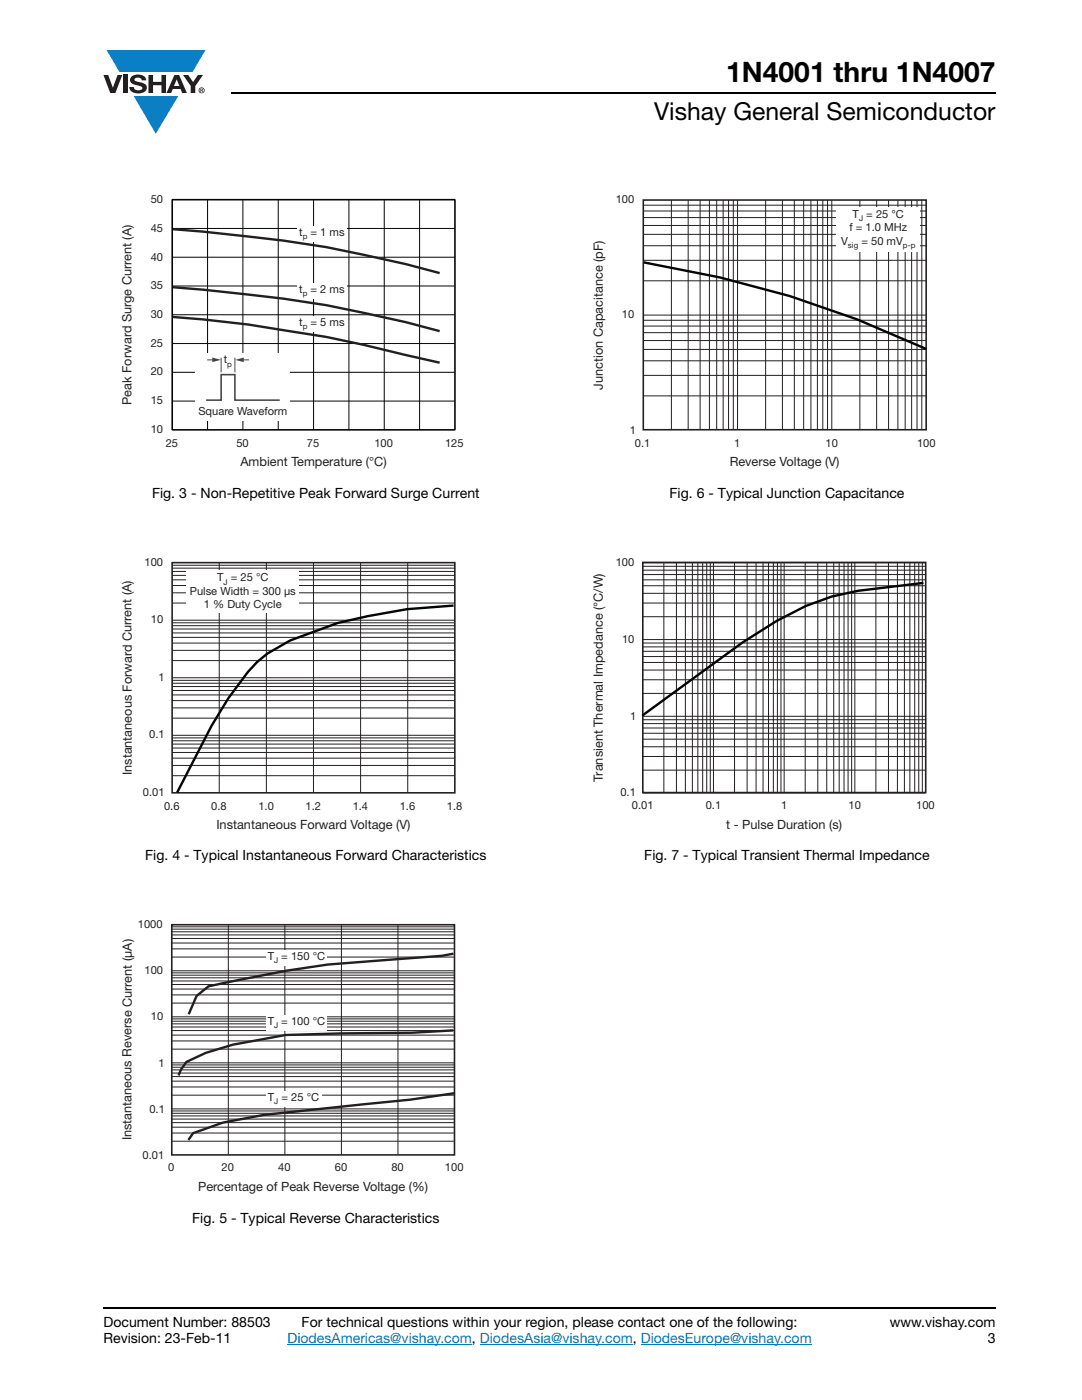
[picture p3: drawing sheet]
<svg xmlns="http://www.w3.org/2000/svg" width="216mm" height="279mm" viewBox="0 0 216 279" stroke-linecap="round" stroke-linejoin="round" font-family="sans-serif">
<g fill="#0a7fc3">
<path d="M21.3 10h19.7l-2.6 4.3h-1.1h-13.5z"/>
<path d="M26.7 19.2h8.9l-4.5 7.5z"/>
</g>
<g fill="#231f20">
<path d="M20.6 15h1l.9 2.5 1-2.5h.9l-1.4 3.6h-1z"/>
<path d="M24.6 15h.9v3.6h-.9z"/>
<path d="M26.3 15.3a2.1 2.1 0 0 1 2.8 .3l.1 .4h-.9a.79 .79 0 0 0-.7-.5 .79 .79 0 0 0-.8 .4l.3 .3 1 .2a1.08 1.08 0 0 1 1.2 1 1.08 1.08 0 0 1-1.1 1.2 1.73 1.73 0 0 1-2.4-1.2h.9a.96 .96 0 0 0 .8 .6 .96 .96 0 0 0 .9-.4 1.31 1.31 0 0 0-1.2-.6 1.03 1.03 0 0 1-1.1-.6 1.03 1.03 0 0 1 .2-1.1z"/>
<path d="M29.6 15h.9v1.3h1.7v-1.3h.9v3.6h-.9v-1.6h-1.7v1.6h-.9z"/>
<path d="M36.5 15h1.1l.9 1.4 1-1.4h1l-1.5 2.2v1.4h-.9v-1.4z"/>
<path d="M35.3 15.9l.5 1.3h-1.1zM34.8 15l-1.6 3.6h1l.3-.8h1.5l.3 .8h1l-1.6-3.6z"/>
<path d="M39.8 18a.46 .46 0 0 1 .9 0 .46 .46 0 0 1-.9 0zM39.6 18a.6 .6 0 0 0 1.2 0 .6 .6 0 0 0-1.2 0z"/>
<path d="M40.1 17.8h.2v.2h-.2zM40 17.7v.7h.1v-.3l.4 .3-.2-.3 .2-.2-.1-.2z"/>
</g>
<path d="M57.3 268.3h36.9M95.8 268.3h30.5M127.8 268.3h34.2" fill="none" stroke="#007ec4" stroke-width=".2"/>
<path d="M46.1 18.6h152.5M20.6 261h178" fill="none" stroke="#000" stroke-width=".36"/>
<path d="M24.2 38.7h68.3v54.9h-68.3z" fill="#fff"/>
<g fill="none" stroke="#020505" stroke-width=".2">
<path d="M41.4 39.9v45.9M48.5 39.9v45.9M55.5 39.9v45.9M62.6 39.9v45.9M69.6 39.9v45.9M76.7 39.9v45.9M83.7 39.9v45.9M34.4 57.1h56.4M34.4 51.3h56.4M34.4 45.6h56.4M34.4 74.3h56.4M34.4 68.6h56.4"/>
<path d="M34.4 62.8h56.4M34.4 80h56.4"/>
</g>
<path d="M34.4 39.9h56.4v45.9h-56.4z" fill="none" stroke="#020505" stroke-width=".32"/>
<path d="M39 70.4h18.9v13.5h-18.9z" fill="#fff"/>
<path d="M41.1 79.9h3v-5.1h2.8v5.1h8.9" fill="none" stroke="#474648" stroke-width=".32"/>
<path d="M44.1 71.4v2.9M46.9 71.4v2.9M48.3 71.8h1.4" fill="none" stroke="#474648" stroke-width=".2"/>
<path d="M46.9 71.8l1.7-.4v.9z" fill="#474648"/>
<path d="M41.3 71.8h1.4" fill="none" stroke="#474648" stroke-width=".2"/>
<path d="M42.4 71.4l1.7 .4-1.7 .5z" fill="#474648"/>
<g fill="#fff">
<path d="M59.3 45.2h9.9v3.2h-9.9z"/>
<path d="M59.3 63.1h9.9v3.1h-9.9z"/>
<path d="M59.3 56.5h9.9v3.2h-9.9z"/>
</g>
<path d="M34.5 45.7a403.6 403.6 0 0 1 30.6 3.6l15.9 3.4 6.7 1.8M34.5 57.3a403.6 403.6 0 0 1 30.6 3.6l15.9 3.4 6.7 1.8M34.5 63.3l6 .4 9 1.1 15.6 2.4 7.5 1.6 15.1 3.6" fill="none" stroke="#231f20" stroke-width=".48"/>
<path d="M24.2 111.1h68.1v54.9h-68.1z" fill="#fff"/>
<g fill="none" stroke="#231f20" stroke-width=".2">
<path d="M34.3 118.3h56.5M34.3 116.9h56.5M34.3 115.7h56.5M34.3 113.4h56.5M34.3 114h56.5M34.3 114.8h56.5M34.3 112.8h56.5M43.7 112.3v46M53.1 112.3v46M62.6 112.3v46M72 112.3v46M81.4 112.3v46"/>
<path d="M34.3 139.8h56.5M34.3 138.7h56.5M34.3 136.4h56.5M34.3 137h56.5M34.3 137.8h56.5M34.3 135.8h56.5M34.3 135.3h56.5M34.3 131.8h56.5M34.3 129.8h56.5M34.3 128.3h56.5M34.3 127.2h56.5M34.3 124.9h56.5"/>
<path d="M34.3 125.5h56.5M34.3 126.3h56.5M34.3 124.3h56.5M34.3 123.8h56.5M34.3 120.4h56.5M34.3 154.8h56.5M34.3 152.8h56.5M34.3 151.3h56.5M34.3 150.2h56.5M34.3 147.8h56.5M34.3 148.5h56.5M34.3 149.3h56.5"/>
<path d="M34.3 147.3h56.5M34.3 146.7h56.5M34.3 143.3h56.5M34.3 141.3h56.5"/>
</g>
<path d="M34.3 112.3h56.5v45.9h-56.5z" fill="none" stroke="#231f20" stroke-width=".32"/>
<path d="M90.5 120.9l-9.3 .7-7.8 1.4-6 1.3-9.5 3.5-4.5 2.6-2.1 1.7-1.8 2-3.9 5.3-3.4 5.5-6.8 13.3" fill="none" stroke="#020505" stroke-width=".48"/>
<g fill="#fff">
<path d="M37.2 113.7h22.5v8.6h-22.5z"/>
<path d="M24.2 183.4h68.3v54.8h-68.3z"/>
</g>
<g fill="none" stroke="#231f20" stroke-width=".2">
<path d="M34.3 198.6h56.4M34.3 197.4h56.4M34.3 196.5h56.4M34.3 194.6h56.4M34.3 195.1h56.4M34.3 195.8h56.4M34.3 194.2h56.4M34.3 193.7h56.4M34.3 191h56.4M34.3 189.4h56.4M34.3 188.2h56.4M34.3 187.3h56.4"/>
<path d="M34.3 185.4h56.4M34.3 186h56.4M34.3 186.6h56.4M34.3 185h56.4M45.6 184.6v45.8M56.8 184.6v45.8M68.1 184.6v45.8M79.4 184.6v45.8M34.3 218.6h56.4M34.3 216.9h56.4M34.3 215.8h56.4M34.3 214.9h56.4"/>
<path d="M34.3 213h56.4M34.3 213.5h56.4M34.3 214.1h56.4M34.3 212.5h56.4M34.3 212.1h56.4M34.3 209.4h56.4M34.3 207.7h56.4M34.3 206.6h56.4M34.3 205.7h56.4M34.3 203.8h56.4M34.3 204.3h56.4M34.3 205h56.4"/>
<path d="M34.3 203.3h56.4M34.3 202.9h56.4M34.3 200.2h56.4M34.3 227.8h56.4M34.3 226.1h56.4M34.3 225h56.4M34.3 224h56.4M34.3 222.2h56.4M34.3 222.7h56.4M34.3 223.3h56.4M34.3 221.7h56.4M34.3 221.3h56.4"/>
</g>
<path d="M34.3 184.6h56.4v45.9h-56.4z" fill="none" stroke="#231f20" stroke-width=".32"/>
<g fill="#fff">
<path d="M53.1 189.6h12.1v3.1h-12.1z"/>
<path d="M53.1 217.7h11v3.2h-11z"/>
<path d="M53.1 202.7h12.1v3.1h-12.1z"/>
</g>
<path d="M90.5 190.3l-2.3 .5-10.9 .8a198.7 198.7 0 0 0-35.7 5.2l-2.4 2-1.5 3.6M90.5 205.6l-8.3 .5-14 .1-11.2 .4-10.6 1.9-5.3 1.6-3.9 1.8-1.1 1.6-.5 1.1M90.8 218.2l-8.9 1.3-29.3 3-8.1 1.5-6 2.1-.9 1.4" fill="none" stroke="#231f20" stroke-width=".48"/>
<path d="M118.2 38.7h68.5v54.9h-68.5z" fill="#fff"/>
<g fill="none" stroke="#231f20" stroke-width=".2">
<path d="M134 39.9v45.8M137.3 39.9v45.8M139.7 39.9v45.8M141.6 39.9v45.8M143 39.9v45.8M144.3 39.9v45.8M145.4 39.9v45.8M146.3 39.9v45.8M147.2 39.9v45.8M152.8 39.9v45.8M156.1 39.9v45.8M158.5 39.9v45.8"/>
<path d="M160.4 39.9v45.8M161.8 39.9v45.8M163.1 39.9v45.8M164.2 39.9v45.8M165.1 39.9v45.8M166 39.9v45.8M171.6 39.9v45.8M174.9 39.9v45.8M177.3 39.9v45.8M179.2 39.9v45.8M180.6 39.9v45.8M181.9 39.9v45.8"/>
<path d="M183 39.9v45.8M183.9 39.9v45.8M128.4 56h56.4M128.4 52h56.4M128.4 49h56.4M128.4 46.8h56.4M128.4 42.1h56.4M128.4 43.4h56.4M128.4 45h56.4M128.4 40.9h56.4M128.4 79h56.4M128.4 74.9h56.4"/>
<path d="M128.4 72h56.4M128.4 69.7h56.4M128.4 65.1h56.4M128.4 66.4h56.4M128.4 68h56.4M128.4 63.9h56.4M128.4 62.9h56.4"/>
</g>
<path d="M128.4 39.9h56.4v45.9h-56.4z" fill="none" stroke="#231f20" stroke-width=".32"/>
<path d="M128.5 52.4a206.5 206.5 0 0 1 56.3 17.2" fill="none" stroke="#020505" stroke-width=".48"/>
<g fill="#fff">
<path d="M167 41.4h16.5v8.8h-16.5z"/>
<path d="M118.2 111.1h68.3v54.8h-68.3z"/>
</g>
<g fill="none" stroke="#231f20" stroke-width=".2">
<path d="M128.3 118.4h56.4M128.3 116.9h56.4M128.3 113.8h56.4M128.3 114.7h56.4M128.3 115.7h56.4M128.3 113h56.4M128.3 112.3h56.4M132.5 112.3v45.9M135 112.3v45.9M136.8 112.3v45.9M138.2 112.3v45.9M139.2 112.3v45.9"/>
<path d="M140.2 112.3v45.9M141 112.3v45.9M141.7 112.3v45.9M142.4 112.3v45.9M146.6 112.3v45.9M149.1 112.3v45.9M150.9 112.3v45.9M152.3 112.3v45.9M153.3 112.3v45.9M154.3 112.3v45.9M155.1 112.3v45.9M155.8 112.3v45.9"/>
<path d="M156.5 112.3v45.9M160.7 112.3v45.9M163.2 112.3v45.9M165 112.3v45.9M166.4 112.3v45.9M167.4 112.3v45.9M168.4 112.3v45.9M169.2 112.3v45.9M169.9 112.3v45.9M170.6 112.3v45.9M174.8 112.3v45.9M177.3 112.3v45.9"/>
<path d="M179.1 112.3v45.9M180.5 112.3v45.9M181.6 112.3v45.9M182.5 112.3v45.9M183.3 112.3v45.9M184 112.3v45.9M128.3 138.4h56.4M128.3 135.7h56.4M128.3 133.7h56.4M128.3 132.2h56.4M128.3 129.1h56.4M128.3 130h56.4"/>
<path d="M128.3 131h56.4M128.3 128.3h56.4M128.3 127.6h56.4M128.3 123.1h56.4M128.3 120.4h56.4M128.3 153.7h56.4M128.3 151h56.4M128.3 149h56.4M128.3 147.5h56.4M128.3 144.4h56.4M128.3 145.3h56.4M128.3 146.3h56.4"/>
<path d="M128.3 143.6h56.4M128.3 143h56.4M128.3 158.3h56.4"/>
</g>
<path d="M128.3 112.2h56.4v46h-56.4z" fill="none" stroke="#231f20" stroke-width=".32"/>
<path d="M184.3 116.3l-13.1 1.6-5.2 1.2-5.3 1.9-5.7 2.9-6.8 4.3-20.1 14.6" fill="none" stroke="#020505" stroke-width=".48"/>
<text font-size="5.6" x="144.9" y="16.4">1N4001 thru 1N4007</text>
<text font-size="4.9" x="130.5" y="24">Vishay General Semiconductor</text>
<g font-size="2.8">
<text x="30.3" y="99.4">Fig. 3 - Non-Repetitive Peak Forward Surge Current</text>
<text x="133.6" y="99.4">Fig. 6 - Typical Junction Capacitance</text>
<text x="29" y="171.7">Fig. 4 - Typical Instantaneous Forward Characteristics</text>
<text x="128.6" y="171.7">Fig. 7 - Typical Transient Thermal Impedance</text>
<text x="38.4" y="244.1">Fig. 5 - Typical Reverse Characteristics</text>
<text x="20.6" y="264.9">Document Number: 88503</text>
<text x="20.6" y="268.1">Revision: 23-Feb-11</text>
<text x="60.2" y="264.9">For technical questions within your region, please contact one of the following:</text>
<text x="177.5" y="264.9">www.vishay.com</text>
<text x="197.1" y="268.1">3</text>
</g>
<text font-size="2.8" fill="#007ec4" x="57.3" y="268.1">DiodesAmericas@vishay.com, DiodesAsia@vishay.com, DiodesEurope@vishay.com</text>
<g font-size="2.5" fill="#231f20">
<text x="120.3" y="77.8" transform="rotate(-90 120.3 77.8)">Junction Capacitance (pF)</text>
<text x="26.3" y="80.8" transform="rotate(-90 26.3 80.8)">Peak Forward Surge Current (A)</text>
<text x="48" y="93.1">Ambient Temperature (°C)</text>
<text x="145.6" y="93.1">Reverse Voltage (V)</text>
<text x="26.3" y="154.7" transform="rotate(-90 26.3 154.7)">Instantaneous Forward Current (A)</text>
<text x="120.3" y="156" transform="rotate(-90 120.3 156)">Transient Thermal Impedance (°C/W)</text>
<text x="43.2" y="165.4">Instantaneous Forward Voltage (V)</text>
<text x="144.9" y="165.4">t - Pulse Duration (s)</text>
<text x="26.3" y="227.6" transform="rotate(-90 26.3 227.6)">Instantaneous Reverse Current (μA)</text>
<text x="39.6" y="237.7">Percentage of Peak Reverse Voltage (%)</text>
</g>
<g font-size="2.2" fill="#231f20">
<text x="30.1" y="40.5">50</text>
<text x="122.9" y="40.5">100</text>
<text x="30.1" y="46.3">45</text>
<text x="30.1" y="52">40</text>
<text x="30.1" y="57.7">35</text>
<text x="30.1" y="63.5">30</text>
<text x="124.1" y="63.5">10</text>
<text x="30.1" y="69.2">25</text>
<text x="30.1" y="74.9">20</text>
<text x="30.1" y="80.7">15</text>
<text x="30.1" y="86.4">10</text>
<text x="33.1" y="89.1">25</text>
<text x="47.2" y="89.1">50</text>
<text x="61.2" y="89.1">75</text>
<text x="74.7" y="89.1">100</text>
<text x="88.8" y="89.1">125</text>
<text x="125.7" y="86.5">1</text>
<text x="126.7" y="89.2">0.1</text>
<text x="146.5" y="89.2">1</text>
<text x="164.7" y="89.2">10</text>
<text x="183" y="89.2">100</text>
<text x="28.8" y="112.9">100</text>
<text x="122.9" y="112.9">100</text>
<text x="30.1" y="124.4">10</text>
<text x="124.1" y="128.2">10</text>
<text x="31.7" y="135.9">1</text>
<text x="125.7" y="143.6">1</text>
<text x="29.8" y="147.4">0.1</text>
<text x="28.5" y="158.8">0.01</text>
<text x="32.7" y="161.6">0.6</text>
<text x="42.2" y="161.6">0.8</text>
<text x="51.6" y="161.6">1.0</text>
<text x="61" y="161.6">1.2</text>
<text x="70.4" y="161.6">1.4</text>
<text x="79.8" y="161.6">1.6</text>
<text x="89.2" y="161.6">1.8</text>
<text x="123.8" y="158.9">0.1</text>
<text x="126.1" y="161.4">0.01</text>
<text x="140.8" y="161.4">0.1</text>
<text x="155.8" y="161.4">1</text>
<text x="169.3" y="161.4">10</text>
<text x="182.8" y="161.4">100</text>
<text x="27.5" y="185.2">1000</text>
<text x="28.8" y="194.4">100</text>
<text x="30.1" y="203.7">10</text>
<text x="31.6" y="212.9">1</text>
<text x="29.8" y="222.1">0.1</text>
<text x="28.4" y="231.3">0.01</text>
<text x="33.5" y="233.8">0</text>
<text x="44.2" y="233.8">20</text>
<text x="55.5" y="233.8">40</text>
<text x="66.8" y="233.8">60</text>
<text x="78.1" y="233.8">80</text>
<text x="88.8" y="233.8">100</text>
</g>
<g font-size="2.2" fill="#221e1f">
<text x="59.7" y="47.1">t</text>
<text x="62" y="47.1">= 1 ms</text>
<text x="169.5" y="46.1">f = 1.0 MHz</text>
<text x="170.1" y="43.5">T</text>
<text x="172.9" y="43.5">= 25 °C</text>
<text x="167.8" y="48.8">V</text>
<text x="171.9" y="48.8">= 50 mV</text>
<text x="59.7" y="58.5">t</text>
<text x="62" y="58.5">= 2 ms</text>
<text x="59.7" y="65">t</text>
<text x="62" y="65">= 5 ms</text>
<text x="44.6" y="72.5">t</text>
<text x="39.6" y="82.9">Square Waveform</text>
<text x="37.9" y="118.7">Pulse Width = 300 μs</text>
<text x="43.3" y="116">T = 25 °C</text>
<text x="40.7" y="121.4">1 % Duty Cycle</text>
<text x="53.4" y="191.5">T = 150 °C</text>
<text x="53.4" y="204.6">T = 100 °C</text>
<text x="53.4" y="219.7">T = 25 °C</text>
</g>
<g font-size="1.6" fill="#221e1f">
<text x="60.4" y="47.8">p</text>
<text x="171.4" y="44.1">J</text>
<text x="169.2" y="49.4">sig</text>
<text x="180.2" y="49.4">p-p</text>
<text x="60.4" y="59.1">p</text>
<text x="60.4" y="65.6">p</text>
<text x="45.3" y="73.2">p</text>
<text x="44.6" y="116.7">J</text>
<text x="54.7" y="192.2">J</text>
<text x="54.7" y="205.3">J</text>
<text x="54.7" y="220.3">J</text>
</g>
</svg>
